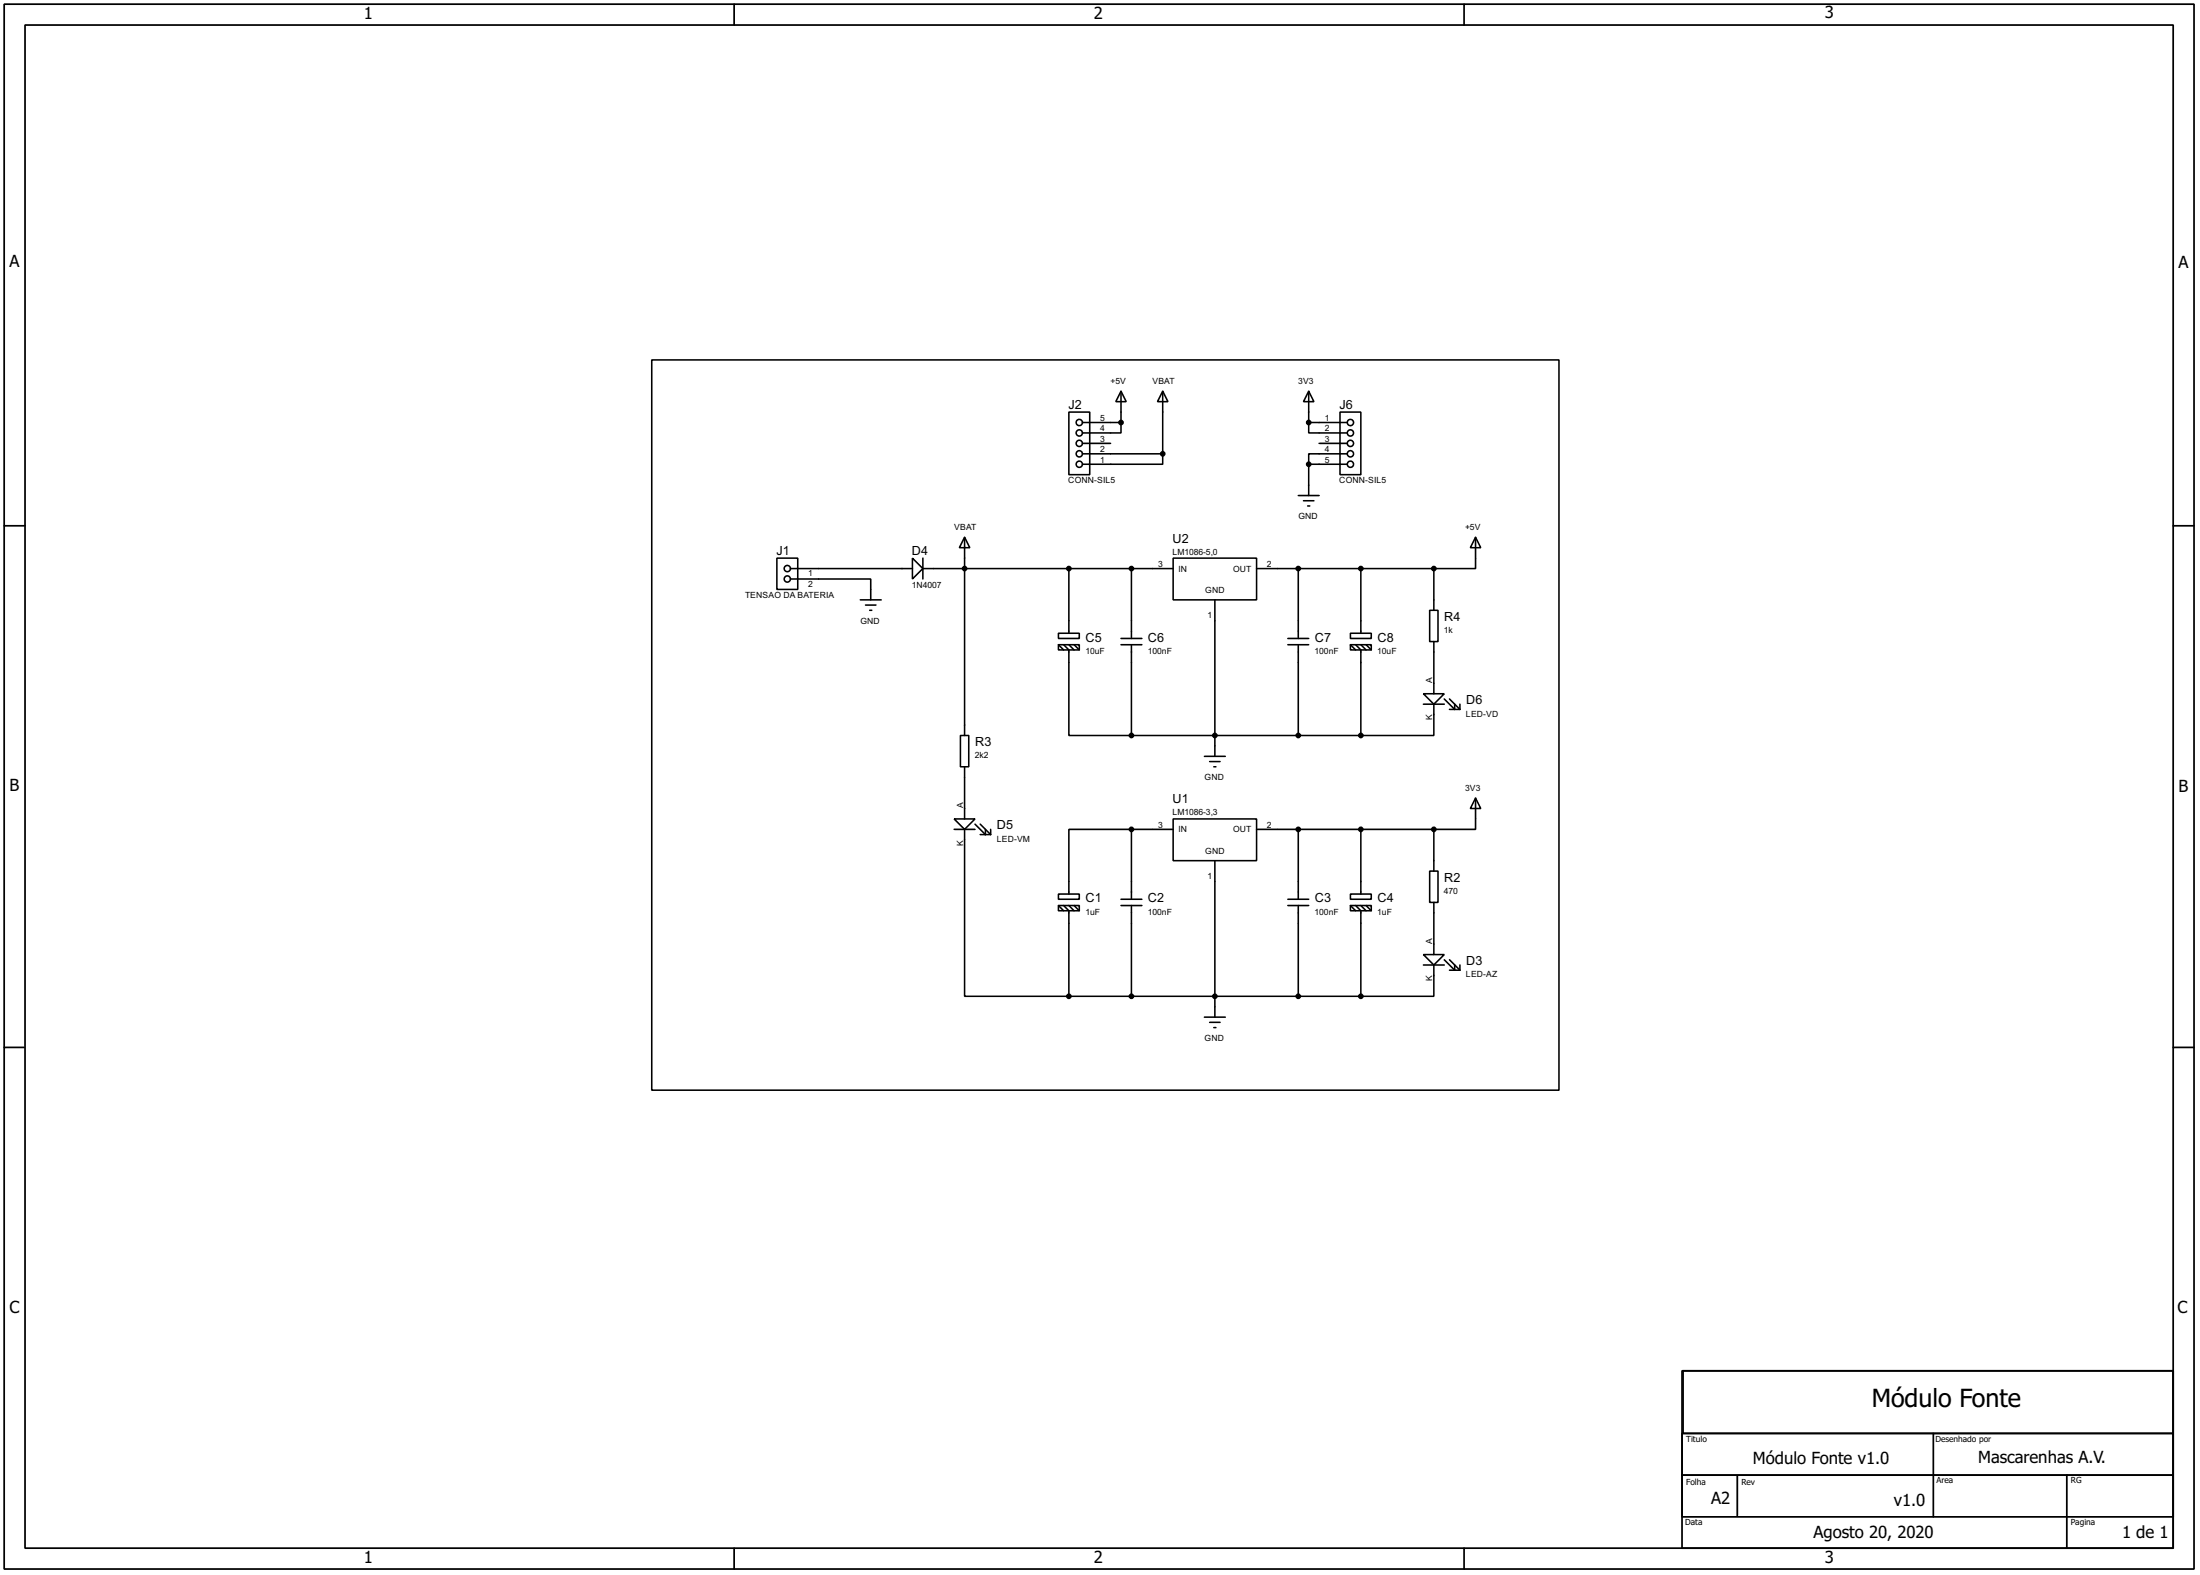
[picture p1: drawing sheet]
<svg xmlns="http://www.w3.org/2000/svg" width="536mm" height="383mm" viewBox="0 0 536 383" stroke-linecap="round" stroke-linejoin="round" font-family="sans-serif">
<g fill="none" stroke="#000" stroke-width=".42">
<path d="M1 1h533.4v381h-533.4zM6.1 6.1h523.2v370.8h-523.2zM178.8 1v5.1M356.6 1v5.1M1 128h5.1M529.3 128h5.1M1 255h4.8M529.3 255h5.1M409.7 333.8h119.6v43.1h-119.6zM410 333.8h119.3v15.2h-119.3zM409.7 349h119.6v10.2h-119.6zM409.7 359.2h119.6v10.1h-119.6z"/>
<path d="M423.2 359.4v9.7M470.9 349v20.3M503.4 359.2v17.7M178.8 376.9v5.1M356.6 376.9v5.1"/>
</g>
<g fill="none" stroke="#000" stroke-width=".38">
<path d="M158.7 87.6h221v177.8h-221zM273 95.2l1.3 2.6h-2.5zM273 95.2v7.7M283.2 95.2l1.3 2.6h-2.6zM283.2 95.2v15.3M318.8 95.2l1.2 2.6h-2.5zM318.8 95.2v7.7M260.3 100.3h5.1v15.3h-5.1zM263.7 102.9h9.3M263.7 110.5h19.5M263.7 107.9h6.8M273 102.9v2.5h-9.3"/>
<path d="M283.2 110.5v2.5h-19.5M318.8 102.9v2.5h9.4M318.8 102.9h9.4M318.8 113v7.6M318.8 113h9.4M321.3 107.9h6.9M326.4 100.3h5.1v15.3h-5.1zM328.2 110.5h-9.4v2.5M189.2 135.9h5.1v7.6h-5.1zM192.5 138.4h29.7M222.2 135.9l2.6 2.5-2.6 2.6zM224.8 138.4h60.9"/>
<path d="M224.8 135.9v5.1M234.9 130.8l1.3 2.5h-2.5zM234.9 130.8v48.3M260.3 138.4v15.8M275.6 138.4v17M285.7 135.9h20.4v10.1h-20.4zM306.1 138.4h43.1M316.2 138.4v17M316.2 120.6h5.1M317.5 121.9h2.5M318.5 123.2h.5M331.5 138.4v15.8"/>
<path d="M349.2 138.4v10.2M359.4 130.8l1.3 2.5h-2.6zM359.4 130.8v7.6h-10.2M192.5 141h19.6v5M209.5 146h5.1M210.8 147.3h2.6M211.8 148.6h.5M257.8 154.2h5.1v1.2h-5.1zM257.8 157h5.1v1.2h-5.1zM257.8 157l1.3 1.2M259.1 157l1.2 1.2v20.9h15.3M260.3 157l1.3 1.2"/>
<path d="M261.6 157l1.3 1.2M273 155.4h5.1M273 157h5.1M275.6 157v22.1M295.9 146v38.1M313.7 155.4h5.1M313.7 157h5.1M316.2 157v22.1M328.9 154.2h5.1v1.2h-5.1zM328.9 157h5.1v1.2h-5.1zM328.9 157l1.3 1.2M330.2 157l1.3 1.2v20.9"/>
<path d="M331.5 157l1.2 1.2M332.7 157l1.3 1.2M348.2 148.6h2.1v7.6h-2.1zM349.2 156.2v12.7M233.9 179.1h2.1v7.6h-2.1zM275.6 179.1h55.9M346.7 168.9h5.1l-2.6 2.5zM346.7 171.4h5.1M349.2 171.4v7.7h-17.7M351.8 170.2l2.5 2.5v-1.3M353.1 170.2l2.5 2.5M353.1 172.7h2.5"/>
<path d="M355.6 171.4v1.3M232.4 199.4h5.1l-2.6 2.5zM234.9 186.7v12.7M285.7 199.4h20.4v10.1h-20.4zM293.4 184.1h5M294.6 185.4h2.6M295.7 186.7h.5M359.4 194.3l1.3 2.5h-2.6zM359.4 194.3v7.6h-10.2M232.4 201.9h5.1M234.9 201.9v40.7h25.4M237.5 200.7l2.5 2.5v-1.3"/>
<path d="M238.8 200.7l2.5 2.5M238.8 203.2h2.5M241.3 201.9v1.3M257.8 217.7h5.1v1.2h-5.1zM273 218.9h5.1M275.6 201.9h-15.3v15.8M275.6 201.9h10.1M275.6 201.9v17M295.9 209.5v38.1M306.1 201.9h43.1M313.7 218.9h5.1M316.2 201.9v17"/>
<path d="M328.9 217.7h5.1v1.2h-5.1zM331.5 201.9v15.8M348.2 212.1h2.1v7.6h-2.1zM349.2 201.9v10.2M349.2 219.7v12.7M257.8 220.5h5.1v1.2h-5.1zM257.8 220.5l1.3 1.2M259.1 220.5l1.2 1.2v20.9M260.3 220.5l1.3 1.2M261.6 220.5l1.3 1.2M273 220.5h5.1M275.6 220.5v22.1"/>
<path d="M313.7 220.5h5.1M316.2 220.5v22.1M328.9 220.5h5.1v1.2h-5.1zM328.9 220.5l1.3 1.2M330.2 220.5l1.3 1.2v20.9M331.5 220.5l1.2 1.2M332.7 220.5l1.3 1.2M346.7 232.4h5.1l-2.6 2.5zM346.7 234.9h5.1M349.2 234.9v7.7h-17.7M351.8 233.7l2.5 2.5v-1.3M353.1 233.7l2.5 2.5"/>
<path d="M353.1 236.2h2.5M355.6 234.9v1.3M260.3 242.6h71.2M293.4 247.6h5M294.6 248.9h2.6M295.7 250.2h.5"/>
<circle cx="262.9" cy="110.5" r=".76"/>
<circle cx="262.9" cy="108" r=".76"/>
<circle cx="262.9" cy="102.9" r=".76"/>
<circle cx="262.9" cy="113" r=".76"/>
<circle cx="262.9" cy="105.4" r=".76"/>
<circle cx="328.9" cy="102.9" r=".76"/>
<circle cx="328.9" cy="108" r=".76"/>
<circle cx="328.9" cy="110.5" r=".76"/>
<circle cx="328.9" cy="113" r=".76"/>
<circle cx="328.9" cy="105.4" r=".76"/>
<circle cx="191.8" cy="138.4" r=".76"/>
<circle cx="191.8" cy="141" r=".76"/>
</g>
<g fill="#000" stroke="#000" stroke-width=".38">
<circle cx="273" cy="102.9" r=".51"/>
<circle cx="283.2" cy="110.5" r=".51"/>
<circle cx="318.8" cy="113" r=".51"/>
<circle cx="318.8" cy="102.9" r=".51"/>
<circle cx="234.9" cy="138.4" r=".51"/>
<circle cx="260.3" cy="138.4" r=".51"/>
<circle cx="275.6" cy="138.4" r=".51"/>
<circle cx="316.2" cy="138.4" r=".51"/>
<circle cx="331.5" cy="138.4" r=".51"/>
<circle cx="349.2" cy="138.4" r=".51"/>
<circle cx="275.6" cy="179.1" r=".51"/>
<circle cx="295.9" cy="179.1" r=".51"/>
<circle cx="316.2" cy="179.1" r=".51"/>
<circle cx="331.5" cy="179.1" r=".51"/>
<circle cx="275.6" cy="201.9" r=".51"/>
<circle cx="316.2" cy="201.9" r=".51"/>
<circle cx="331.5" cy="201.9" r=".51"/>
<circle cx="349.2" cy="201.9" r=".51"/>
<circle cx="260.3" cy="242.6" r=".51"/>
<circle cx="275.6" cy="242.6" r=".51"/>
<circle cx="295.9" cy="242.6" r=".51"/>
<circle cx="316.2" cy="242.6" r=".51"/>
<circle cx="331.5" cy="242.6" r=".51"/>
</g>
<text font-size="7.4" x="455.9" y="342.6">Módulo Fonte</text>
<g font-size="4.9">
<text x="88.6" y="4.6">1</text>
<text x="266.4" y="4.6">2</text>
<text x="444.5" y="4.3">3</text>
<text x="2.3" y="65">A</text>
<text x="530.6" y="65.3">A</text>
<text x="2.3" y="192.5">B</text>
<text x="530.6" y="192.8">B</text>
<text x="2.3" y="319.8">C</text>
<text x="530.4" y="319.8">C</text>
<text x="427" y="356.4">Módulo Fonte v1.0</text>
<text x="481.8" y="356.1">Mascarenhas A.V.</text>
<text x="416.8" y="366.3">A2</text>
<text x="461.3" y="366.8">v1.0</text>
<text x="441.7" y="374.4">Agosto 20, 2020</text>
<text x="516.9" y="374.4">1 de 1</text>
<text x="88.6" y="380.5">1</text>
<text x="266.4" y="380.5">2</text>
<text x="444.5" y="380.5">3</text>
</g>
<g font-size="3.4">
<text x="260.2" y="99.5">J2</text>
<text x="326.2" y="99.5">J6</text>
<text x="189.1" y="135.1">J1</text>
<text x="222.1" y="135.1">D4</text>
<text x="285.6" y="132.1">U2</text>
<text x="351.8" y="151.2">R4</text>
<text x="264.4" y="156.3">C5</text>
<text x="279.6" y="156.3">C6</text>
<text x="320.3" y="156.3">C7</text>
<text x="335.5" y="156.3">C8</text>
<text x="357.1" y="171.5">D6</text>
<text x="237.5" y="181.7">R3</text>
<text x="285.6" y="195.6">U1</text>
<text x="242.8" y="201.9">D5</text>
<text x="351.8" y="214.6">R2</text>
<text x="264.4" y="219.7">C1</text>
<text x="279.6" y="219.7">C2</text>
<text x="320.3" y="219.7">C3</text>
<text x="335.5" y="219.7">C4</text>
<text x="357.1" y="235">D3</text>
</g>
<g font-size="2.5">
<text x="410.7" y="351">Titulo</text>
<text x="471.4" y="351">Desenhado por</text>
<text x="410.7" y="361.4">Folha</text>
<text x="424.2" y="361.4">Rev</text>
<text x="471.7" y="361.2">Area</text>
<text x="504.4" y="361.2">RG</text>
<text x="410.5" y="371.3">Data</text>
<text x="504.4" y="371.3">Pagina</text>
</g>
<g font-size="2.3">
<text x="270.5" y="93.4">+5V</text>
<text x="280.7" y="93.4">VBAT</text>
<text x="316.2" y="93.4">3V3</text>
<text x="268" y="107.6">3</text>
<text x="268" y="105">4</text>
<text x="268" y="102.5">5</text>
<text x="322.7" y="102.5">1</text>
<text x="322.7" y="105">2</text>
<text x="322.7" y="107.6">3</text>
<text x="268" y="112.6">1</text>
<text x="268" y="110.1">2</text>
<text x="322.7" y="110.1">4</text>
<text x="322.7" y="112.6">5</text>
<text x="260.2" y="117.7">CONN-SIL5</text>
<text x="326.2" y="117.7">CONN-SIL5</text>
<text x="232.4" y="129">VBAT</text>
<text x="316.3" y="126.4">GND</text>
<text x="356.9" y="129">+5V</text>
<text x="285.6" y="135.1">LM1086-5,0</text>
<text x="196.8" y="142.9">2</text>
<text x="196.8" y="140.3">1</text>
<text x="222.1" y="143.1">1N4007</text>
<text x="282.1" y="138">3</text>
<text x="287.1" y="139.1">IN</text>
<text x="300.3" y="139.1">OUT</text>
<text x="308.6" y="138">2</text>
<text x="181.5" y="145.6">TENSAO DA BATERIA</text>
<text x="293.6" y="144.4">GND</text>
<text x="209.6" y="151.8">GND</text>
<text x="294.1" y="150.5">1</text>
<text x="351.7" y="154.1">1k</text>
<text x="264.4" y="159.2">10uF</text>
<text x="279.6" y="159.2">100nF</text>
<text x="320.2" y="159.2">100nF</text>
<text x="335.4" y="159.2">10uF</text>
<text x="348.9" y="166.3" transform="rotate(-90 348.9 166.3)">A</text>
<text x="348.9" y="175.4" transform="rotate(-90 348.9 175.4)">K</text>
<text x="357.1" y="174.5">LED-VD</text>
<text x="237.4" y="184.6">2k2</text>
<text x="293.4" y="189.9">GND</text>
<text x="234.6" y="196.8" transform="rotate(-90 234.6 196.8)">A</text>
<text x="356.9" y="192.5">3V3</text>
<text x="282.1" y="201.5">3</text>
<text x="285.6" y="198.5">LM1086-3,3</text>
<text x="287.1" y="202.6">IN</text>
<text x="300.3" y="202.6">OUT</text>
<text x="308.6" y="201.5">2</text>
<text x="234.6" y="205.9" transform="rotate(-90 234.6 205.9)">K</text>
<text x="242.8" y="204.9">LED-VM</text>
<text x="293.6" y="207.9">GND</text>
<text x="294.1" y="214">1</text>
<text x="351.7" y="217.6">470</text>
<text x="264.4" y="222.7">1uF</text>
<text x="279.6" y="222.7">100nF</text>
<text x="320.2" y="222.7">100nF</text>
<text x="335.4" y="222.7">1uF</text>
<text x="348.9" y="229.8" transform="rotate(-90 348.9 229.8)">A</text>
<text x="348.9" y="238.9" transform="rotate(-90 348.9 238.9)">K</text>
<text x="357.1" y="237.9">LED-AZ</text>
<text x="293.4" y="253.4">GND</text>
</g>
</svg>
